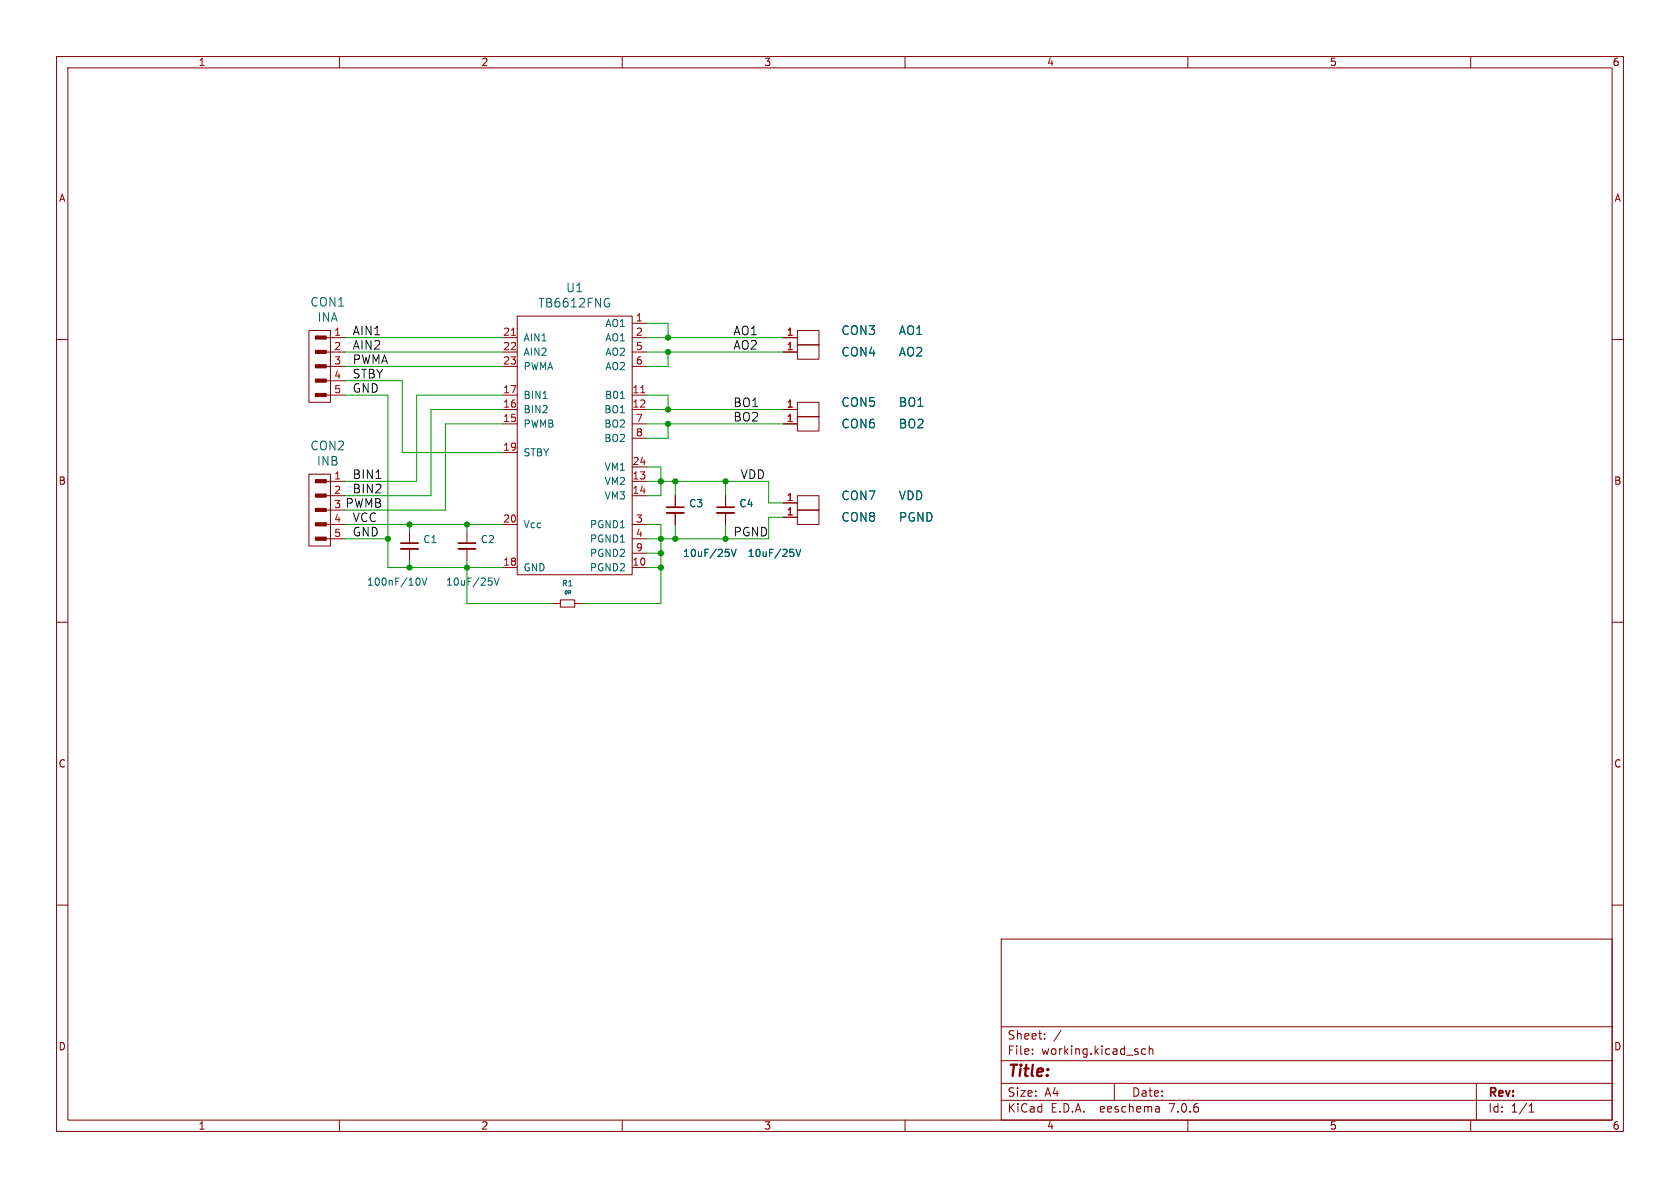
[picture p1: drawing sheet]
(kicad_sch (version 20230121) (generator eeschema)

 (paper "A4")

 (lib_symbols
  (symbol "BB-TB6612FNG-Rev_A:CON1" (pin_names (offset 1.016)) (in_bom yes) (on_board yes)
   (property "Reference" "CON" (at 0 2.54 0) (effects (font (size 1.524 1.524))))
   (property "Value" "CON1" (at 0 -2.54 0) (effects (font (size 1.524 1.524))))
   (property "Footprint" "" (at 0 0 0) (effects (font (size 1.524 1.524)) hide))
   (property "Datasheet" "" (at 0 0 0) (effects (font (size 1.524 1.524)) hide))
   (symbol "CON1_0_1"
    (rectangle (start 1.27 1.27) (end -2.54 -1.27) (stroke (width 0) (type solid)) (fill (type none))))
   (symbol "CON1_1_1"
    (pin passive line (at 3.81 0 180) (length 2.54) (name "~" (effects (font (size 1.27 1.27)))) (number "1" (effects (font (size 1.27 1.27)))))))
  (symbol "BB-TB6612FNG-Rev_A:CON5" (pin_names (offset 1.016)) (in_bom yes) (on_board yes)
   (property "Reference" "CON" (at -1.27 7.62 0) (effects (font (size 1.524 1.524))))
   (property "Value" "CON5" (at -1.27 -7.62 0) (effects (font (size 1.524 1.524))))
   (property "Footprint" "" (at -1.905 3.81 0) (effects (font (size 1.524 1.524))))
   (property "Datasheet" "" (at -1.905 3.81 0) (effects (font (size 1.524 1.524))))
   (symbol "CON5_0_0"
    (rectangle (start -2.6416 -5.2324) (end -0.8636 -4.8768) (stroke (width 0) (type solid)) (fill (type none)))
    (rectangle (start -2.6416 -2.6924) (end -0.8636 -2.3368) (stroke (width 0) (type solid)) (fill (type none)))
    (rectangle (start -2.6416 -0.1524) (end -0.8636 0.2032) (stroke (width 0) (type solid)) (fill (type none)))
    (rectangle (start -2.6416 2.3876) (end -0.8636 2.7432) (stroke (width 0) (type solid)) (fill (type none)))
    (rectangle (start -2.6162 -5.1308) (end -0.9652 -5.0292) (stroke (width 0) (type solid)) (fill (type none)))
    (rectangle (start -2.6162 -2.5908) (end -0.9652 -2.4892) (stroke (width 0) (type solid)) (fill (type none)))
    (rectangle (start -2.6162 -0.0508) (end -0.9652 0.0508) (stroke (width 0) (type solid)) (fill (type none)))
    (rectangle (start -2.6162 2.4892) (end -0.9652 2.5908) (stroke (width 0) (type solid)) (fill (type none)))
    (rectangle (start -2.6162 4.9276) (end -0.8382 5.2832) (stroke (width 0) (type solid)) (fill (type none)))
    (rectangle (start -2.5908 5.0546) (end -0.9398 5.1562) (stroke (width 0) (type solid)) (fill (type none)))
    (rectangle (start -0.9652 -4.953) (end -2.6416 -5.1562) (stroke (width 0) (type solid)) (fill (type none)))
    (rectangle (start -0.9652 -2.413) (end -2.6416 -2.6162) (stroke (width 0) (type solid)) (fill (type none)))
    (rectangle (start -0.9652 0.127) (end -2.6416 -0.0762) (stroke (width 0) (type solid)) (fill (type none)))
    (rectangle (start -0.9652 2.667) (end -2.6416 2.4638) (stroke (width 0) (type solid)) (fill (type none)))
    (rectangle (start -0.8636 5.1816) (end -2.54 4.9784) (stroke (width 0) (type solid)) (fill (type none)))
    (rectangle (start -0.7366 -4.7752) (end -2.667 -5.334) (stroke (width 0) (type solid)) (fill (type none)))
    (rectangle (start -0.7366 -2.2352) (end -2.667 -2.794) (stroke (width 0) (type solid)) (fill (type none)))
    (rectangle (start -0.7366 0.3048) (end -2.667 -0.254) (stroke (width 0) (type solid)) (fill (type none)))
    (rectangle (start -0.7366 2.8448) (end -2.667 2.286) (stroke (width 0) (type solid)) (fill (type none)))
    (rectangle (start -0.7366 5.3848) (end -2.667 4.826) (stroke (width 0) (type solid)) (fill (type none)))
    (polyline (pts (xy 0 -5.08) (xy -0.762 -5.08)) (stroke (width 0) (type solid)) (fill (type none)))
    (polyline (pts (xy 0 -2.54) (xy -0.762 -2.54)) (stroke (width 0) (type solid)) (fill (type none)))
    (polyline (pts (xy 0 0) (xy -0.762 0)) (stroke (width 0) (type solid)) (fill (type none)))
    (polyline (pts (xy 0 2.54) (xy -0.762 2.54)) (stroke (width 0) (type solid)) (fill (type none)))
    (polyline (pts (xy 0 5.08) (xy -0.762 5.08)) (stroke (width 0) (type solid)) (fill (type none))))
   (symbol "CON5_0_1"
    (rectangle (start -3.81 6.35) (end 0 -6.35) (stroke (width 0) (type solid)) (fill (type none))))
   (symbol "CON5_1_1"
    (pin passive line (at 2.54 5.08 180) (length 2.54) (name "~" (effects (font (size 1.27 1.27)))) (number "1" (effects (font (size 1.27 1.27)))))
    (pin passive line (at 2.54 2.54 180) (length 2.54) (name "~" (effects (font (size 1.27 1.27)))) (number "2" (effects (font (size 1.27 1.27)))))
    (pin passive line (at 2.54 0 180) (length 2.54) (name "~" (effects (font (size 1.27 1.27)))) (number "3" (effects (font (size 1.27 1.27)))))
    (pin passive line (at 2.54 -2.54 180) (length 2.54) (name "~" (effects (font (size 1.27 1.27)))) (number "4" (effects (font (size 1.27 1.27)))))
    (pin passive line (at 2.54 -5.08 180) (length 2.54) (name "~" (effects (font (size 1.27 1.27)))) (number "5" (effects (font (size 1.27 1.27)))))))
  (symbol "BB-TB6612FNG-Rev_A:C_Small" (pin_numbers hide) (pin_names (offset 0.254) hide) (in_bom yes) (on_board yes)
   (property "Reference" "C" (at 0.254 1.778 0) (effects (font (size 1.27 1.27)) (justify left)))
   (property "Value" "C_Small" (at 0.254 -2.032 0) (effects (font (size 1.27 1.27)) (justify left)))
   (property "Footprint" "" (at 0 0 0) (effects (font (size 1.524 1.524))))
   (property "Datasheet" "" (at 0 0 0) (effects (font (size 1.524 1.524))))
   (symbol "C_Small_0_1"
    (polyline (pts (xy -1.524 -0.508) (xy 1.524 -0.508)) (stroke (width 0.3302) (type solid)) (fill (type none)))
    (polyline (pts (xy -1.524 0.508) (xy 1.524 0.508)) (stroke (width 0.3048) (type solid)) (fill (type none))))
   (symbol "C_Small_1_1"
    (pin passive line (at 0 2.54 270) (length 1.905) (name "~" (effects (font (size 1.016 1.016)))) (number "1" (effects (font (size 1.016 1.016)))))
    (pin passive line (at 0 -2.54 90) (length 2.032) (name "~" (effects (font (size 1.016 1.016)))) (number "2" (effects (font (size 1.016 1.016)))))))
  (symbol "BB-TB6612FNG-Rev_A:Res_Small" (pin_numbers hide) (pin_names (offset 0) hide) (in_bom yes) (on_board yes)
   (property "Reference" "R" (at 0 1.27 0) (effects (font (size 0.9906 0.9906))))
   (property "Value" "Res_Small" (at -0.127 -1.27 0) (effects (font (size 0.6096 0.6096) italic)))
   (property "Footprint" "" (at 0 0 0) (effects (font (size 1.524 1.524))))
   (property "Datasheet" "" (at 0 0 0) (effects (font (size 1.524 1.524))))
   (symbol "Res_Small_0_1"
    (rectangle (start -1.27 0.635) (end 1.27 -0.635) (stroke (width 0) (type solid)) (fill (type none))))
   (symbol "Res_Small_1_1"
    (pin passive line (at -2.54 0 0) (length 1.27) (name "1" (effects (font (size 1.27 1.27)))) (number "1" (effects (font (size 1.27 1.27)))))
    (pin passive line (at 2.54 0 180) (length 1.27) (name "2" (effects (font (size 1.27 1.27)))) (number "2" (effects (font (size 1.27 1.27)))))))
  (symbol "BB-TB6612FNG-Rev_A:TB6612FNG" (pin_names (offset 1.016)) (in_bom yes) (on_board yes)
   (property "Reference" "U" (at 0 24.13 0) (effects (font (size 1.524 1.524))))
   (property "Value" "TB6612FNG" (at 1.27 -24.13 0) (effects (font (size 1.524 1.524))))
   (property "Footprint" "" (at -16.51 -26.67 0) (effects (font (size 1.524 1.524)) hide))
   (property "Datasheet" "" (at -16.51 -26.67 0) (effects (font (size 1.524 1.524)) hide))
   (symbol "TB6612FNG_0_1"
    (rectangle (start -10.16 22.86) (end 10.16 -22.86) (stroke (width 0) (type solid)) (fill (type none))))
   (symbol "TB6612FNG_1_1"
    (pin output line (at 12.7 21.59 180) (length 2.54) (name "AO1" (effects (font (size 1.27 1.27)))) (number "1" (effects (font (size 1.27 1.27)))))
    (pin output line (at 12.7 -21.59 180) (length 2.54) (name "PGND2" (effects (font (size 1.27 1.27)))) (number "10" (effects (font (size 1.27 1.27)))))
    (pin output line (at 12.7 8.89 180) (length 2.54) (name "B01" (effects (font (size 1.27 1.27)))) (number "11" (effects (font (size 1.27 1.27)))))
    (pin output line (at 12.7 6.35 180) (length 2.54) (name "BO1" (effects (font (size 1.27 1.27)))) (number "12" (effects (font (size 1.27 1.27)))))
    (pin power_in line (at 12.7 -6.35 180) (length 2.54) (name "VM2" (effects (font (size 1.27 1.27)))) (number "13" (effects (font (size 1.27 1.27)))))
    (pin power_in line (at 12.7 -8.89 180) (length 2.54) (name "VM3" (effects (font (size 1.27 1.27)))) (number "14" (effects (font (size 1.27 1.27)))))
    (pin input line (at -12.7 3.81 0) (length 2.54) (name "PWMB" (effects (font (size 1.27 1.27)))) (number "15" (effects (font (size 1.27 1.27)))))
    (pin input line (at -12.7 6.35 0) (length 2.54) (name "BIN2" (effects (font (size 1.27 1.27)))) (number "16" (effects (font (size 1.27 1.27)))))
    (pin input line (at -12.7 8.89 0) (length 2.54) (name "BIN1" (effects (font (size 1.27 1.27)))) (number "17" (effects (font (size 1.27 1.27)))))
    (pin power_in line (at -12.7 -21.59 0) (length 2.54) (name "GND" (effects (font (size 1.27 1.27)))) (number "18" (effects (font (size 1.27 1.27)))))
    (pin input line (at -12.7 -1.27 0) (length 2.54) (name "STBY" (effects (font (size 1.27 1.27)))) (number "19" (effects (font (size 1.27 1.27)))))
    (pin output line (at 12.7 19.05 180) (length 2.54) (name "AO1" (effects (font (size 1.27 1.27)))) (number "2" (effects (font (size 1.27 1.27)))))
    (pin power_in line (at -12.7 -13.97 0) (length 2.54) (name "Vcc" (effects (font (size 1.27 1.27)))) (number "20" (effects (font (size 1.27 1.27)))))
    (pin input line (at -12.7 19.05 0) (length 2.54) (name "AIN1" (effects (font (size 1.27 1.27)))) (number "21" (effects (font (size 1.27 1.27)))))
    (pin input line (at -12.7 16.51 0) (length 2.54) (name "AIN2" (effects (font (size 1.27 1.27)))) (number "22" (effects (font (size 1.27 1.27)))))
    (pin input line (at -12.7 13.97 0) (length 2.54) (name "PWMA" (effects (font (size 1.27 1.27)))) (number "23" (effects (font (size 1.27 1.27)))))
    (pin power_in line (at 12.7 -3.81 180) (length 2.54) (name "VM1" (effects (font (size 1.27 1.27)))) (number "24" (effects (font (size 1.27 1.27)))))
    (pin output line (at 12.7 -13.97 180) (length 2.54) (name "PGND1" (effects (font (size 1.27 1.27)))) (number "3" (effects (font (size 1.27 1.27)))))
    (pin output line (at 12.7 -16.51 180) (length 2.54) (name "PGND1" (effects (font (size 1.27 1.27)))) (number "4" (effects (font (size 1.27 1.27)))))
    (pin output line (at 12.7 16.51 180) (length 2.54) (name "AO2" (effects (font (size 1.27 1.27)))) (number "5" (effects (font (size 1.27 1.27)))))
    (pin output line (at 12.7 13.97 180) (length 2.54) (name "AO2" (effects (font (size 1.27 1.27)))) (number "6" (effects (font (size 1.27 1.27)))))
    (pin output line (at 12.7 3.81 180) (length 2.54) (name "BO2" (effects (font (size 1.27 1.27)))) (number "7" (effects (font (size 1.27 1.27)))))
    (pin output line (at 12.7 1.27 180) (length 2.54) (name "BO2" (effects (font (size 1.27 1.27)))) (number "8" (effects (font (size 1.27 1.27)))))
    (pin output line (at 12.7 -19.05 180) (length 2.54) (name "PGND2" (effects (font (size 1.27 1.27)))) (number "9" (effects (font (size 1.27 1.27))))))))

 (junction (at 119.38 85.09) (diameter 0) (color 0 0 0 0))
 (junction (at 116.84 85.09) (diameter 0) (color 0 0 0 0))
 (junction (at 118.11 74.93) (diameter 0) (color 0 0 0 0))
 (junction (at 72.39 92.71) (diameter 0) (color 0 0 0 0))
 (junction (at 116.84 95.25) (diameter 0) (color 0 0 0 0))
 (junction (at 82.55 92.71) (diameter 0) (color 0 0 0 0))
 (junction (at 72.39 100.33) (diameter 0) (color 0 0 0 0))
 (junction (at 128.27 85.09) (diameter 0) (color 0 0 0 0))
 (junction (at 128.27 95.25) (diameter 0) (color 0 0 0 0))
 (junction (at 118.11 62.23) (diameter 0) (color 0 0 0 0))
 (junction (at 118.11 72.39) (diameter 0) (color 0 0 0 0))
 (junction (at 116.84 100.33) (diameter 0) (color 0 0 0 0))
 (junction (at 82.55 100.33) (diameter 0) (color 0 0 0 0))
 (junction (at 116.84 97.79) (diameter 0) (color 0 0 0 0))
 (junction (at 68.58 95.25) (diameter 0) (color 0 0 0 0))
 (junction (at 118.11 59.69) (diameter 0) (color 0 0 0 0))
 (junction (at 119.38 95.25) (diameter 0) (color 0 0 0 0))

 (wire (pts (xy 114.3 92.71) (xy 116.84 92.71)) (stroke (width 0) (type default)))
 (wire (pts (xy 116.84 85.09) (xy 119.38 85.09)) (stroke (width 0) (type default)))
 (wire (pts (xy 114.3 59.69) (xy 118.11 59.69)) (stroke (width 0) (type default)))
 (wire (pts (xy 118.11 72.39) (xy 138.43 72.39)) (stroke (width 0) (type default)))
 (wire (pts (xy 118.11 74.93) (xy 138.43 74.93)) (stroke (width 0) (type default)))
 (wire (pts (xy 135.89 85.09) (xy 135.89 88.9)) (stroke (width 0) (type default)))
 (wire (pts (xy 82.55 99.06) (xy 82.55 100.33)) (stroke (width 0) (type default)))
 (wire (pts (xy 88.9 72.39) (xy 76.2 72.39)) (stroke (width 0) (type default)))
 (wire (pts (xy 88.9 62.23) (xy 60.96 62.23)) (stroke (width 0) (type default)))
 (wire (pts (xy 116.84 95.25) (xy 119.38 95.25)) (stroke (width 0) (type default)))
 (wire (pts (xy 114.3 77.47) (xy 118.11 77.47)) (stroke (width 0) (type default)))
 (wire (pts (xy 114.3 97.79) (xy 116.84 97.79)) (stroke (width 0) (type default)))
 (wire (pts (xy 76.2 87.63) (xy 60.96 87.63)) (stroke (width 0) (type default)))
 (wire (pts (xy 114.3 62.23) (xy 118.11 62.23)) (stroke (width 0) (type default)))
 (wire (pts (xy 135.89 88.9) (xy 138.43 88.9)) (stroke (width 0) (type default)))
 (wire (pts (xy 118.11 62.23) (xy 138.43 62.23)) (stroke (width 0) (type default)))
 (wire (pts (xy 114.3 72.39) (xy 118.11 72.39)) (stroke (width 0) (type default)))
 (wire (pts (xy 118.11 59.69) (xy 138.43 59.69)) (stroke (width 0) (type default)))
 (wire (pts (xy 76.2 72.39) (xy 76.2 87.63)) (stroke (width 0) (type default)))
 (wire (pts (xy 118.11 69.85) (xy 118.11 72.39)) (stroke (width 0) (type default)))
 (wire (pts (xy 119.38 95.25) (xy 119.38 92.71)) (stroke (width 0) (type default)))
 (wire (pts (xy 116.84 95.25) (xy 116.84 97.79)) (stroke (width 0) (type default)))
 (wire (pts (xy 78.74 90.17) (xy 60.96 90.17)) (stroke (width 0) (type default)))
 (wire (pts (xy 78.74 74.93) (xy 78.74 90.17)) (stroke (width 0) (type default)))
 (wire (pts (xy 97.79 106.68) (xy 82.55 106.68)) (stroke (width 0) (type default)))
 (wire (pts (xy 116.84 87.63) (xy 116.84 85.09)) (stroke (width 0) (type default)))
 (wire (pts (xy 82.55 92.71) (xy 88.9 92.71)) (stroke (width 0) (type default)))
 (wire (pts (xy 114.3 95.25) (xy 116.84 95.25)) (stroke (width 0) (type default)))
 (wire (pts (xy 128.27 85.09) (xy 135.89 85.09)) (stroke (width 0) (type default)))
 (wire (pts (xy 88.9 74.93) (xy 78.74 74.93)) (stroke (width 0) (type default)))
 (wire (pts (xy 118.11 57.15) (xy 118.11 59.69)) (stroke (width 0) (type default)))
 (wire (pts (xy 88.9 69.85) (xy 73.66 69.85)) (stroke (width 0) (type default)))
 (wire (pts (xy 116.84 106.68) (xy 102.87 106.68)) (stroke (width 0) (type default)))
 (wire (pts (xy 119.38 95.25) (xy 128.27 95.25)) (stroke (width 0) (type default)))
 (wire (pts (xy 118.11 64.77) (xy 114.3 64.77)) (stroke (width 0) (type default)))
 (wire (pts (xy 114.3 74.93) (xy 118.11 74.93)) (stroke (width 0) (type default)))
 (wire (pts (xy 71.12 80.01) (xy 88.9 80.01)) (stroke (width 0) (type default)))
 (wire (pts (xy 116.84 100.33) (xy 114.3 100.33)) (stroke (width 0) (type default)))
 (wire (pts (xy 114.3 69.85) (xy 118.11 69.85)) (stroke (width 0) (type default)))
 (wire (pts (xy 60.96 59.69) (xy 88.9 59.69)) (stroke (width 0) (type default)))
 (wire (pts (xy 82.55 100.33) (xy 82.55 106.68)) (stroke (width 0) (type default)))
 (wire (pts (xy 71.12 67.31) (xy 71.12 80.01)) (stroke (width 0) (type default)))
 (wire (pts (xy 60.96 69.85) (xy 68.58 69.85)) (stroke (width 0) (type default)))
 (wire (pts (xy 72.39 93.98) (xy 72.39 92.71)) (stroke (width 0) (type default)))
 (wire (pts (xy 114.3 85.09) (xy 116.84 85.09)) (stroke (width 0) (type default)))
 (wire (pts (xy 116.84 92.71) (xy 116.84 95.25)) (stroke (width 0) (type default)))
 (wire (pts (xy 119.38 85.09) (xy 128.27 85.09)) (stroke (width 0) (type default)))
 (wire (pts (xy 68.58 100.33) (xy 72.39 100.33)) (stroke (width 0) (type default)))
 (wire (pts (xy 114.3 57.15) (xy 118.11 57.15)) (stroke (width 0) (type default)))
 (wire (pts (xy 128.27 87.63) (xy 128.27 85.09)) (stroke (width 0) (type default)))
 (wire (pts (xy 68.58 69.85) (xy 68.58 95.25)) (stroke (width 0) (type default)))
 (wire (pts (xy 60.96 95.25) (xy 68.58 95.25)) (stroke (width 0) (type default)))
 (wire (pts (xy 135.89 95.25) (xy 135.89 91.44)) (stroke (width 0) (type default)))
 (wire (pts (xy 60.96 67.31) (xy 71.12 67.31)) (stroke (width 0) (type default)))
 (wire (pts (xy 116.84 97.79) (xy 116.84 100.33)) (stroke (width 0) (type default)))
 (wire (pts (xy 118.11 62.23) (xy 118.11 64.77)) (stroke (width 0) (type default)))
 (wire (pts (xy 73.66 85.09) (xy 60.96 85.09)) (stroke (width 0) (type default)))
 (wire (pts (xy 68.58 95.25) (xy 68.58 100.33)) (stroke (width 0) (type default)))
 (wire (pts (xy 72.39 92.71) (xy 82.55 92.71)) (stroke (width 0) (type default)))
 (wire (pts (xy 72.39 99.06) (xy 72.39 100.33)) (stroke (width 0) (type default)))
 (wire (pts (xy 116.84 82.55) (xy 114.3 82.55)) (stroke (width 0) (type default)))
 (wire (pts (xy 82.55 93.98) (xy 82.55 92.71)) (stroke (width 0) (type default)))
 (wire (pts (xy 60.96 64.77) (xy 88.9 64.77)) (stroke (width 0) (type default)))
 (wire (pts (xy 116.84 85.09) (xy 116.84 82.55)) (stroke (width 0) (type default)))
 (wire (pts (xy 135.89 91.44) (xy 138.43 91.44)) (stroke (width 0) (type default)))
 (wire (pts (xy 73.66 69.85) (xy 73.66 85.09)) (stroke (width 0) (type default)))
 (wire (pts (xy 118.11 77.47) (xy 118.11 74.93)) (stroke (width 0) (type default)))
 (wire (pts (xy 116.84 100.33) (xy 116.84 106.68)) (stroke (width 0) (type default)))
 (wire (pts (xy 82.55 100.33) (xy 88.9 100.33)) (stroke (width 0) (type default)))
 (wire (pts (xy 128.27 92.71) (xy 128.27 95.25)) (stroke (width 0) (type default)))
 (wire (pts (xy 60.96 92.71) (xy 72.39 92.71)) (stroke (width 0) (type default)))
 (wire (pts (xy 114.3 87.63) (xy 116.84 87.63)) (stroke (width 0) (type default)))
 (wire (pts (xy 72.39 100.33) (xy 82.55 100.33)) (stroke (width 0) (type default)))
 (wire (pts (xy 119.38 85.09) (xy 119.38 87.63)) (stroke (width 0) (type default)))
 (wire (pts (xy 128.27 95.25) (xy 135.89 95.25)) (stroke (width 0) (type default)))

 (label "BIN1" (at 62.23 85.09 0) (effects (font (size 1.524 1.524)) (justify left bottom)))
 (label "AIN2" (at 62.23 62.23 0) (effects (font (size 1.524 1.524)) (justify left bottom)))
 (label "AIN1" (at 62.23 59.69 0) (effects (font (size 1.524 1.524)) (justify left bottom)))
 (label "VCC" (at 62.23 92.71 0) (effects (font (size 1.524 1.524)) (justify left bottom)))
 (label "AO1" (at 129.54 59.69 0) (effects (font (size 1.524 1.524)) (justify left bottom)))
 (label "GND" (at 62.23 69.85 0) (effects (font (size 1.524 1.524)) (justify left bottom)))
 (label "PWMA" (at 62.23 64.77 0) (effects (font (size 1.524 1.524)) (justify left bottom)))
 (label "PGND" (at 129.54 95.25 0) (effects (font (size 1.524 1.524)) (justify left bottom)))
 (label "BO1" (at 129.54 72.39 0) (effects (font (size 1.524 1.524)) (justify left bottom)))
 (label "PWMB" (at 60.96 90.17 0) (effects (font (size 1.524 1.524)) (justify left bottom)))
 (label "AO2" (at 129.54 62.23 0) (effects (font (size 1.524 1.524)) (justify left bottom)))
 (label "GND" (at 62.23 95.25 0) (effects (font (size 1.524 1.524)) (justify left bottom)))
 (label "STBY" (at 62.23 67.31 0) (effects (font (size 1.524 1.524)) (justify left bottom)))
 (label "BO2" (at 129.54 74.93 0) (effects (font (size 1.524 1.524)) (justify left bottom)))
 (label "VDD" (at 130.81 85.09 0) (effects (font (size 1.524 1.524)) (justify left bottom)))
 (label "BIN2" (at 62.23 87.63 0) (effects (font (size 1.524 1.524)) (justify left bottom)))

 (symbol (lib_id "BB-TB6612FNG-Rev_A:TB6612FNG") (at 101.6 78.74 0) (unit 1) (in_bom yes) (on_board yes) (dnp no)
  (property "Reference" "U1" (at 101.6 50.8762 0) (effects (font (size 1.524 1.524))))
  (property "Value" "TB6612FNG" (at 101.6 53.5686 0) (effects (font (size 1.524 1.524))))
  (property "Footprint" "OLIMEX_IC-FP:SSOP24" (at 85.09 105.41 0) (effects (font (size 1.524 1.524)) hide))
  (property "Datasheet" "" (at 85.09 105.41 0) (effects (font (size 1.524 1.524)) hide)) (pin "1") (pin "10") (pin "11") (pin "12") (pin "13") (pin "14") (pin "15") (pin "16") (pin "17") (pin "18") (pin "19") (pin "2") (pin "20") (pin "21") (pin "22") (pin "23") (pin "24") (pin "3") (pin "4") (pin "5") (pin "6") (pin "7") (pin "8") (pin "9"))

 (symbol (lib_id "BB-TB6612FNG-Rev_A:CON5") (at 58.42 64.77 0) (unit 1) (in_bom yes) (on_board yes) (dnp no)
  (property "Reference" "CON1" (at 57.9374 53.4162 0) (effects (font (size 1.524 1.524))))
  (property "Value" "INA" (at 57.9374 56.1086 0) (effects (font (size 1.524 1.524))))
  (property "Footprint" "OLIMEX_Connectors-FP:HN1x5" (at 56.515 60.96 0) (effects (font (size 1.524 1.524)) hide))
  (property "Datasheet" "" (at 56.515 60.96 0) (effects (font (size 1.524 1.524)))) (pin "1") (pin "2") (pin "3") (pin "4") (pin "5"))

 (symbol (lib_id "BB-TB6612FNG-Rev_A:CON5") (at 58.42 90.17 0) (unit 1) (in_bom yes) (on_board yes) (dnp no)
  (property "Reference" "CON2" (at 57.9374 78.8162 0) (effects (font (size 1.524 1.524))))
  (property "Value" "INB" (at 57.9374 81.5086 0) (effects (font (size 1.524 1.524))))
  (property "Footprint" "OLIMEX_Connectors-FP:HN1x5" (at 56.515 86.36 0) (effects (font (size 1.524 1.524)) hide))
  (property "Datasheet" "" (at 56.515 86.36 0) (effects (font (size 1.524 1.524)))) (pin "1") (pin "2") (pin "3") (pin "4") (pin "5"))

 (symbol (lib_id "BB-TB6612FNG-Rev_A:C_Small") (at 82.55 96.52 0) (unit 1) (in_bom yes) (on_board yes) (dnp no)
  (property "Reference" "C2" (at 84.8868 95.3516 0) (effects (font (size 1.27 1.27)) (justify left)))
  (property "Value" "10uF/25V" (at 78.74 102.87 0) (effects (font (size 1.27 1.27)) (justify left)))
  (property "Footprint" "OLIMEX_RLC-FP:C_0603_5MIL_DWS" (at 82.55 96.52 0) (effects (font (size 1.524 1.524)) hide))
  (property "Datasheet" "" (at 82.55 96.52 0) (effects (font (size 1.524 1.524)))) (pin "1") (pin "2"))

 (symbol (lib_id "BB-TB6612FNG-Rev_A:C_Small") (at 119.38 90.17 0) (unit 1) (in_bom yes) (on_board yes) (dnp no)
  (property "Reference" "C3" (at 121.7168 89.0016 0) (effects (font (size 1.27 1.27)) (justify left)))
  (property "Value" "10uF/25V" (at 120.65 97.79 0) (effects (font (size 1.27 1.27)) (justify left)))
  (property "Footprint" "OLIMEX_RLC-FP:C_0603_5MIL_DWS" (at 119.38 90.17 0) (effects (font (size 1.524 1.524)) hide))
  (property "Datasheet" "" (at 119.38 90.17 0) (effects (font (size 1.524 1.524)))) (pin "1") (pin "2"))

 (symbol (lib_id "BB-TB6612FNG-Rev_A:C_Small") (at 128.27 90.17 0) (unit 1) (in_bom yes) (on_board yes) (dnp no)
  (property "Reference" "C4" (at 130.6068 89.0016 0) (effects (font (size 1.27 1.27)) (justify left)))
  (property "Value" "10uF/25V" (at 132.08 97.79 0) (effects (font (size 1.27 1.27)) (justify left)))
  (property "Footprint" "OLIMEX_RLC-FP:C_0603_5MIL_DWS" (at 128.27 90.17 0) (effects (font (size 1.524 1.524)) hide))
  (property "Datasheet" "" (at 128.27 90.17 0) (effects (font (size 1.524 1.524)))) (pin "1") (pin "2"))

 (symbol (lib_id "BB-TB6612FNG-Rev_A:C_Small") (at 72.39 96.52 0) (unit 1) (in_bom yes) (on_board yes) (dnp no)
  (property "Reference" "C1" (at 74.7268 95.3516 0) (effects (font (size 1.27 1.27)) (justify left)))
  (property "Value" "100nF/10V" (at 64.77 102.87 0) (effects (font (size 1.27 1.27)) (justify left)))
  (property "Footprint" "OLIMEX_RLC-FP:C_0603_5MIL_DWS" (at 72.39 96.52 0) (effects (font (size 1.524 1.524)) hide))
  (property "Datasheet" "" (at 72.39 96.52 0) (effects (font (size 1.524 1.524)))) (pin "1") (pin "2"))

 (symbol (lib_id "BB-TB6612FNG-Rev_A:CON1") (at 142.24 59.69 180) (unit 1) (in_bom yes) (on_board yes) (dnp no)
  (property "Reference" "CON3" (at 148.59 58.42 0) (effects (font (size 1.524 1.524)) (justify right)))
  (property "Value" "AO1" (at 158.75 58.42 0) (effects (font (size 1.524 1.524)) (justify right)))
  (property "Footprint" "OLIMEX_Connectors-FP:N1_SMD" (at 142.24 59.69 0) (effects (font (size 1.524 1.524)) hide))
  (property "Datasheet" "" (at 142.24 59.69 0) (effects (font (size 1.524 1.524)) hide)) (pin "1"))

 (symbol (lib_id "BB-TB6612FNG-Rev_A:CON1") (at 142.24 62.23 180) (unit 1) (in_bom yes) (on_board yes) (dnp no)
  (property "Reference" "CON4" (at 148.59 62.23 0) (effects (font (size 1.524 1.524)) (justify right)))
  (property "Value" "AO2" (at 158.75 62.23 0) (effects (font (size 1.524 1.524)) (justify right)))
  (property "Footprint" "OLIMEX_Connectors-FP:N1_SMD" (at 142.24 62.23 0) (effects (font (size 1.524 1.524)) hide))
  (property "Datasheet" "" (at 142.24 62.23 0) (effects (font (size 1.524 1.524)) hide)) (pin "1"))

 (symbol (lib_id "BB-TB6612FNG-Rev_A:CON1") (at 142.24 72.39 180) (unit 1) (in_bom yes) (on_board yes) (dnp no)
  (property "Reference" "CON5" (at 148.59 71.12 0) (effects (font (size 1.524 1.524)) (justify right)))
  (property "Value" "BO1" (at 158.75 71.12 0) (effects (font (size 1.524 1.524)) (justify right)))
  (property "Footprint" "OLIMEX_Connectors-FP:N1_SMD" (at 142.24 72.39 0) (effects (font (size 1.524 1.524)) hide))
  (property "Datasheet" "" (at 142.24 72.39 0) (effects (font (size 1.524 1.524)) hide)) (pin "1"))

 (symbol (lib_id "BB-TB6612FNG-Rev_A:CON1") (at 142.24 74.93 180) (unit 1) (in_bom yes) (on_board yes) (dnp no)
  (property "Reference" "CON6" (at 148.59 74.93 0) (effects (font (size 1.524 1.524)) (justify right)))
  (property "Value" "BO2" (at 158.75 74.93 0) (effects (font (size 1.524 1.524)) (justify right)))
  (property "Footprint" "OLIMEX_Connectors-FP:N1_SMD" (at 142.24 74.93 0) (effects (font (size 1.524 1.524)) hide))
  (property "Datasheet" "" (at 142.24 74.93 0) (effects (font (size 1.524 1.524)) hide)) (pin "1"))

 (symbol (lib_id "BB-TB6612FNG-Rev_A:CON1") (at 142.24 88.9 180) (unit 1) (in_bom yes) (on_board yes) (dnp no)
  (property "Reference" "CON7" (at 148.59 87.63 0) (effects (font (size 1.524 1.524)) (justify right)))
  (property "Value" "VDD" (at 158.75 87.63 0) (effects (font (size 1.524 1.524)) (justify right)))
  (property "Footprint" "OLIMEX_Connectors-FP:N1_SMD" (at 142.24 88.9 0) (effects (font (size 1.524 1.524)) hide))
  (property "Datasheet" "" (at 142.24 88.9 0) (effects (font (size 1.524 1.524)) hide)) (pin "1"))

 (symbol (lib_id "BB-TB6612FNG-Rev_A:CON1") (at 142.24 91.44 180) (unit 1) (in_bom yes) (on_board yes) (dnp no)
  (property "Reference" "CON8" (at 148.59 91.44 0) (effects (font (size 1.524 1.524)) (justify right)))
  (property "Value" "PGND" (at 158.75 91.44 0) (effects (font (size 1.524 1.524)) (justify right)))
  (property "Footprint" "OLIMEX_Connectors-FP:N1_SMD" (at 142.24 91.44 0) (effects (font (size 1.524 1.524)) hide))
  (property "Datasheet" "" (at 142.24 91.44 0) (effects (font (size 1.524 1.524)) hide)) (pin "1"))

 (symbol (lib_id "BB-TB6612FNG-Rev_A:Res_Small") (at 100.33 106.68 0) (unit 1) (in_bom yes) (on_board yes) (dnp no)
  (property "Reference" "R1" (at 100.33 103.124 0) (effects (font (size 0.9906 0.9906))))
  (property "Value" "0R" (at 100.33 104.7242 0) (effects (font (size 0.6096 0.6096) italic)))
  (property "Footprint" "OLIMEX_RLC-FP:R_0603_5MIL_0R(Board_Mounted)" (at 100.33 106.68 0) (effects (font (size 1.524 1.524)) hide))
  (property "Datasheet" "" (at 100.33 106.68 0) (effects (font (size 1.524 1.524)))) (pin "1") (pin "2"))

 (sheet_instances (path "" (page "1"))))
